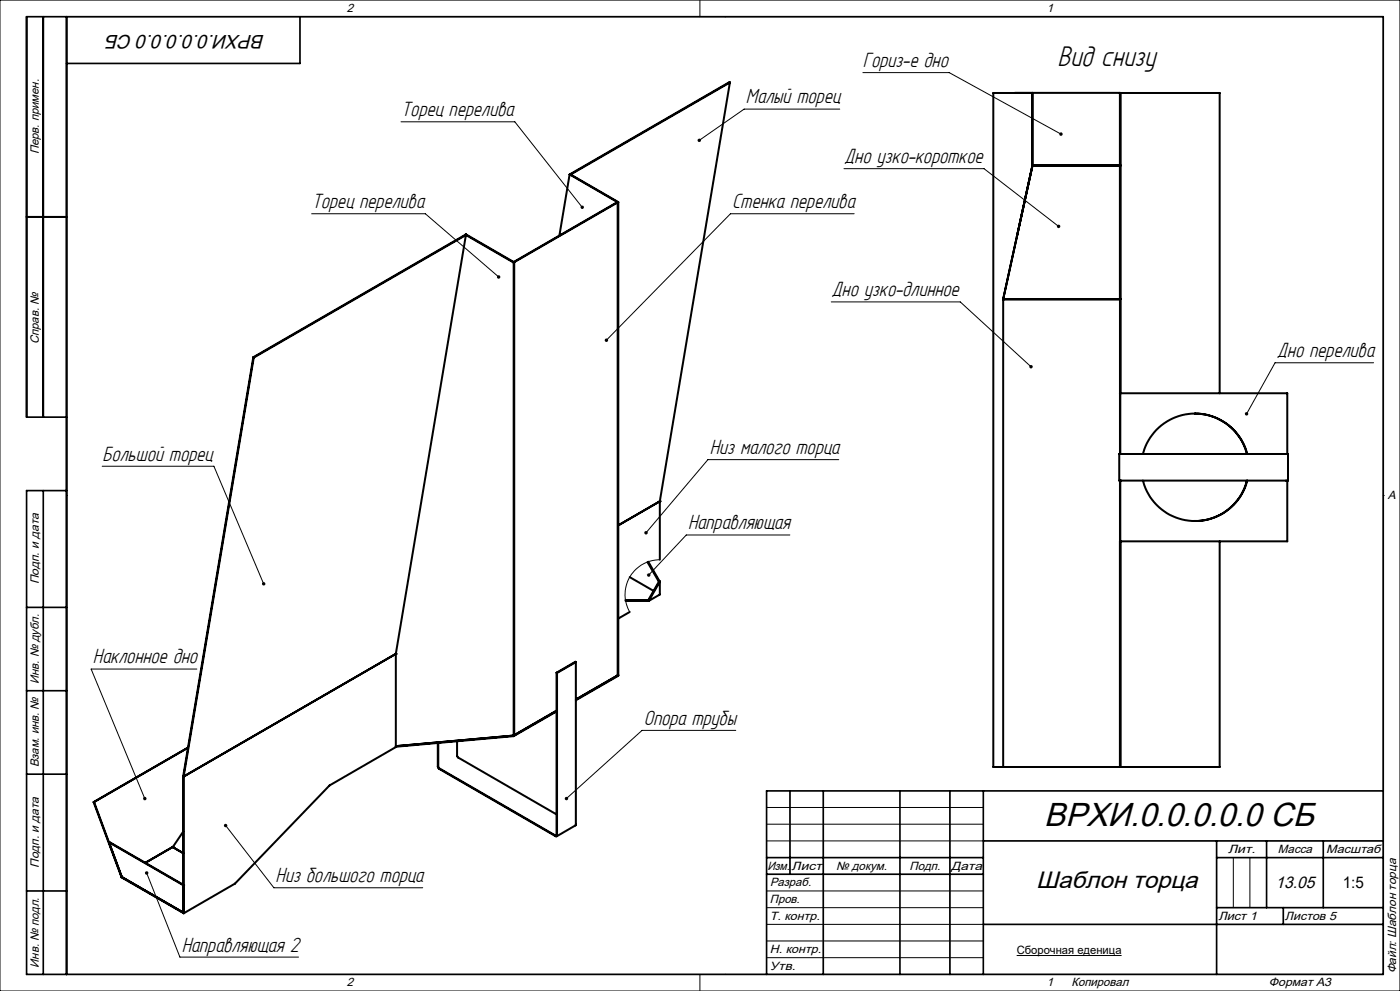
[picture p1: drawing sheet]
<svg xmlns="http://www.w3.org/2000/svg" width="420mm" height="297mm" viewBox="0 0 420 297" stroke-linecap="round" stroke-linejoin="round" font-family="sans-serif">
<g fill="none" stroke="#000" stroke-width=".3">
<path d="M0 0h420v297h-420zM20 5h395v287h-395zM210 0v5M217.5 5h.1M120.3 36.5h34.1l20.3 25.6M251.9 32.7h-28.7l-13.4 9.3M258.9 21.8h25.9l33.5 18.4M253.2 50.5h42l22.4 17.3M93.5 64.1h34.1l22 18.9M256.3 64.1h-37.2l-37.2 37.8M249.4 90.5h38.7l21.2 19.4M412.1 108.7h-29.6l-8.5 15.3"/>
<path d="M30.7 139.7h33.5l14.9 35.3M251.6 137.8h-39.2l-18.6 21.9M20 148.5h.1M415 148.5h.1M188.5 179.8l-.3 .3M193 179.8l-.3 .3M194.8 169l-.1 .2M196.5 171.8l-.2 .2M197.2 175.6l-.7 .7M197.9 167.7a10.4 10.4 0 0 0-9 15.7M237 160.3h-31.1l-11.3 12M59.1 200.5h-31.8l16.1 38.8"/>
<path d="M220.7 218.9h-28.1l-22.7 20.4M67.7 247.4l14.5 18.7h44.6M230 242h65M230 247h65M230 252h65M370 257v15M375 257v15M44 261.6l10 25.2h35.6M230 267h65M230 272h65M230 277h65M210 292v5"/>
<path d="M217.5 292h.1M230 282h65M230 287h65M305 286.4h31.5"/>
</g>
<g fill="none" stroke="#000" stroke-width=".6">
<path d="M219 24.7l-.2-.1-47.8 27.6M219 24.7l-47.8 27.6M219 24.7l-21.1 125.5M304.5 27.9l31.5-.1v108.3M309.7 27.9v21.8M309.7 27.9h-11.7v202h67.9v-67.7M309.7 27.8v21.9M336 27.9h29.9v90M336.2 27.9v90M170.9 52.3l14.4 8.3M170.9 52.3l-3.1 18.3M171 52.2l14.5 8.4"/>
<path d="M171 52.2l-.1 .1M309.7 49.7l-4.7 21.3M309.7 49.7h26.3M309.9 49.6h.1M336.2 49.6h-26.5l-8.7 40.1h35.2M8 65h12M139.6 70.3h.1M139.6 70.3l-63.6 36.8M139.6 70.3l.2 .1M139.6 70.3l.2-.1 14.4 8.4M139.6 70.3l14.5 8.4M139.8 70.4l-63.7 36.8"/>
<path d="M139.8 70.4l-21.1 125.6M154.1 78.7v141.9M154.2 78.6v141.8M154.2 78.6l-.1 .1M185.3 60.6l-31.2 17.9 .1 .1M185.3 60.6l-31.1 18M185.3 60.6v141.8M185.5 60.6v141.9l-12.7 7.4M185.5 60.6h-.2M301 89.6v140.3M301.2 89.7h.1M76 107.1l-21 125.5"/>
<path d="M76 107.1l.1 .1M76.1 107.2l-21 125.5M336 117.9h50.2v18.2M336.1 117.9v18.2M335.8 136.1h50.6v7.9h-50.6zM358.4 124h.1M358.5 124a16.1 16.1 0 0 0-15.6 12.1M358.5 124a16 16 0 0 1 15.7 12.1M358.5 124a16.1 16.1 0 0 1 15.6 12.1M197.9 150.2h.1M197.9 150.2l-12.4 7.2M197.9 150.2v17.5"/>
<path d="M336 144v85.9M336.1 144v18.2M342.9 144a16.1 16.1 0 0 0 15.6 12.1M358.4 156.1h.1M374.1 144a16.1 16.1 0 0 1-15.6 12.1M374.2 144a16 16 0 0 1-15.7 12.1M386.2 144v18.2h-50.2M188.9 173l7.2 4.1M194.2 168.4l3.5 5.9 .1-.2M194.5 168.3l3.3 5.8M197.8 174.1l-3.5 6 .2-.3h-6.9M197.8 174.1l.1 .2"/>
<path d="M197.9 174.3v3.9l-3.3 1.9M197.9 174.3l-3.3 5.8M336.2 162.2v67.7M118.7 196h.1M118.7 196l-63.6 36.7M118.7 196v27.9l-19.9 11.5-28.3 29.4-15.4 8.9M172.8 198.4v48.8l-5.8 3.4M172.8 198.4l-.2-.1-5.6 3.3M172.8 198.4l-5.7 3.3M187.7 180.1h6.9M188.9 183.4l-3.4 2M167 201.6l-.1 48.9-35.2-20.3-.2-.3v-7.2"/>
<path d="M167 201.6l.1 .1M167 213l-12.8 7.4M167 213.2l-12.9 7.4M167 213l-12.8 7.3M167.1 201.7l-.1 48.9-35.3-20.2-.4-.6v-7.1M185.2 202.4h.1M185.3 202.4l-12.5 7.3M185.3 202.3l-12.5 7.3M185.5 202.3l-.2 .1M55 232.6v41M55 232.6l.1 .1M55 232.6h.1"/>
<path d="M55.1 232.7v41M56.4 224.1l-28.2 16.3M56.4 224l-28.3 16.4M137.1 222.2v4.4l.3 .4 29.6 17.1M154.1 220.6l-35.4 3.2M154.2 220.4l-35.5 3.2M28.1 240.4l8.4 22.3M28.1 240.4h.1M28.2 240.4l8.3 22.5M51.8 253.9h.1M51.8 253.9l3.2 1.8M55 249.2l-3.1 4.6-8.3 4.8"/>
<path d="M36.4 262.7l18.6 10.8M36.4 262.7v.2l18.6 10.7M36.5 262.7h-.1M55 265.3h.1M55 273.5h.1M55 273.6h.1M55 273.6l.1 .1M55 265.1l-22.3-12.7 22.3 12.9"/>
</g>
<g fill="none" stroke="#000" stroke-width=".5">
<path d="M13 5v120M20 5v287M90 5v14h-70M8 65h12M20 125h-12v-120h407v287h-407v-145h12M13 147v145M8 182h12M8 207h12M8 232h12M237 237v25M247 237v55M270 237v55"/>
<path d="M285 237v55M295 237v55M415 237h-185v55M230 257h65M295 252h120M365 252v40M365 257h50M380 252v20M397 252v20M8 267h12M230 262h65M295 277h120"/>
<path d="M365 272h50M385 272v5"/>
</g>
<path d="M78.8 174.6l-.1 .6 .6 .2-.2-.4 .2 .4a.51 .51 0 0 0 .2-.7 .51 .51 0 0 0-.7-.1zM67.3 247.1a.53 .53 0 0 0 .1 .9 .53 .53 0 0 0 .7-.5 .53 .53 0 0 0-.7-.5l.3 .4zM43 239v.6l.6 .2-.2-.5 .2 .5a.52 .52 0 0 0 .2-.8 .52 .52 0 0 0-.8 0zM209.4 41.7v.7l.4-.4-.4 .4a.51 .51 0 0 0 .7 .1 .51 .51 0 0 0 .1-.8 .51 .51 0 0 0-.8 0zM174.3 61.8l-.1 .4 .1 .3h.7l-.3-.4 .3 .4a.5 .5 0 0 0 .1-.7 .5 .5 0 0 0-.8 0zM149.3 82.6a.52 .52 0 0 0-.1 .8 .52 .52 0 0 0 .8 0l-.4-.4 .4 .4v-.7zM181.6 101.6l-.2 .3 .2 .4 .3-.4-.3 .4a.51 .51 0 0 0 .7 0 .51 .51 0 0 0 0-.7 .51 .51 0 0 0-.7 0zM193.4 159.3l-.1 .4 .2 .4 .3-.4-.3 .4a.51 .51 0 0 0 .7-.1 .51 .51 0 0 0-.1-.7 .51 .51 0 0 0-.7 0zM169.6 238.9l-.2 .3 .1 .5 .4-.4-.4 .4a.51 .51 0 0 0 .8 0 .51 .51 0 0 0 0-.7 .51 .51 0 0 0-.7-.1zM43.6 261.3a.5 .5 0 0 0 .2 .8 .5 .5 0 0 0 .7-.5 .5 .5 0 0 0-.7-.4l.2 .4-.2-.4zM194.3 172l-.2 .4 .2 .3 .3-.4-.3 .4a.51 .51 0 0 0 .7 0 .51 .51 0 0 0 0-.7 .51 .51 0 0 0-.7 0zM318 39.8a.52 .52 0 0 0-.1 .8 .52 .52 0 0 0 .8-.2l-.4-.2 .4 .2-.2-.7zM317.3 67.4a.52 .52 0 0 0-.1 .8 .52 .52 0 0 0 .8 0l-.4-.4 .4 .4v-.7zM308.9 109.6v.7l.6 .1 .2-.2-.4-.3 .4 .3a.5 .5 0 0 0-.1-.7 .5 .5 0 0 0-.7 .1zM373.5 123.8l.1 .6 .4-.4-.3 .5a.51 .51 0 0 0 .7-.3 .51 .51 0 0 0-.2-.6 .51 .51 0 0 0-.7 .2z" fill="#000"/>
<text font-size="10" x="313.3" y="247.6">ВРХИ.0.0.0.0.0 СБ</text>
<text font-size="9.5" x="317.3" y="19.9">Вид снизу</text>
<text font-size="7.1" x="310.8" y="266.1">Шаблон торца</text>
<g font-size="6.9">
<text x="258.9" y="20">Гориз-е дно</text>
<text x="120.4" y="34.8">Торец перелива</text>
<text x="223.8" y="31">Малый торец</text>
<text x="253.3" y="48.8">Дно узко-короткое</text>
<text x="93.5" y="62.3">Торец перелива</text>
<text x="219.7" y="62.3">Стенка перелива</text>
<text x="249.5" y="88.8">Дно узко-длинное</text>
<text x="383" y="107">Дно перелива</text>
<text x="212.9" y="136">Низ малого торца</text>
<text x="30.7" y="138">Большой торец</text>
<text x="206.4" y="158.6">Направляющая</text>
<text x="27.9" y="198.8">Наклонное дно</text>
<text x="193.2" y="217.2">Опора трубы</text>
<text x="82.7" y="264.4">Низ большого торца</text>
<text x="54.5" y="285.2">Направляющая 2</text>
</g>
<text font-size="5.8" x="79.5" y="10.4" transform="rotate(-180 79.5 10.4)">ВРХИ.0.0.0.0.0 СБ</text>
<text font-size="5" x="382.6" y="266">13.05</text>
<text font-size="4.8" x="402.8" y="266">1:5</text>
<g font-size="3.6">
<text x="104" y="3.6">2</text>
<text x="314" y="3.6">1</text>
<text x="11.6" y="46.3" transform="rotate(-90 11.6 46.3)">Перв. примен.</text>
<text x="11.6" y="103.2" transform="rotate(-90 11.6 103.2)">Справ. №</text>
<text x="416.4" y="149.6">A</text>
<text x="11.6" y="175.1" transform="rotate(-90 11.6 175.1)">Подп. и дата</text>
<text x="11.6" y="205" transform="rotate(-90 11.6 205)">Инв. № дубл.</text>
<text x="11.6" y="230" transform="rotate(-90 11.6 230)">Взам. инв. №</text>
<text x="368.4" y="255.6">Лит.</text>
<text x="383.4" y="255.6">Масса</text>
<text x="397.8" y="255.6">Масштаб</text>
<text x="11.6" y="260.1" transform="rotate(-90 11.6 260.1)">Подп. и дата</text>
<text x="230.2" y="260.6">Изм.</text>
<text x="237.5" y="260.6">Лист</text>
<text x="250.9" y="260.6">№ докум.</text>
<text x="272.9" y="260.6">Подп.</text>
<text x="285.4" y="260.6">Дата</text>
<text x="231" y="265.6">Разраб.</text>
<text x="231" y="275.6">Т. контр.</text>
<text x="231" y="270.6">Пров.</text>
<text x="365.5" y="275.6">Лист 1</text>
<text x="385.5" y="275.6">Листов 5</text>
<text x="231" y="285.6">Н. контр.</text>
<text x="11.6" y="290" transform="rotate(-90 11.6 290)">Инв. № подл.</text>
<text x="231" y="290.6">Утв.</text>
<text x="418.9" y="291.8" transform="rotate(-90 418.9 291.8)">Файл: Шаблон торца</text>
<text x="104" y="295.6">2</text>
<text x="314" y="295.6">1</text>
<text x="321.5" y="295.6">Копировал</text>
<text x="380.7" y="295.6">Формат А3</text>
</g>
<text font-size="3.4" x="305" y="286">Сборочная еденица</text>
</svg>
